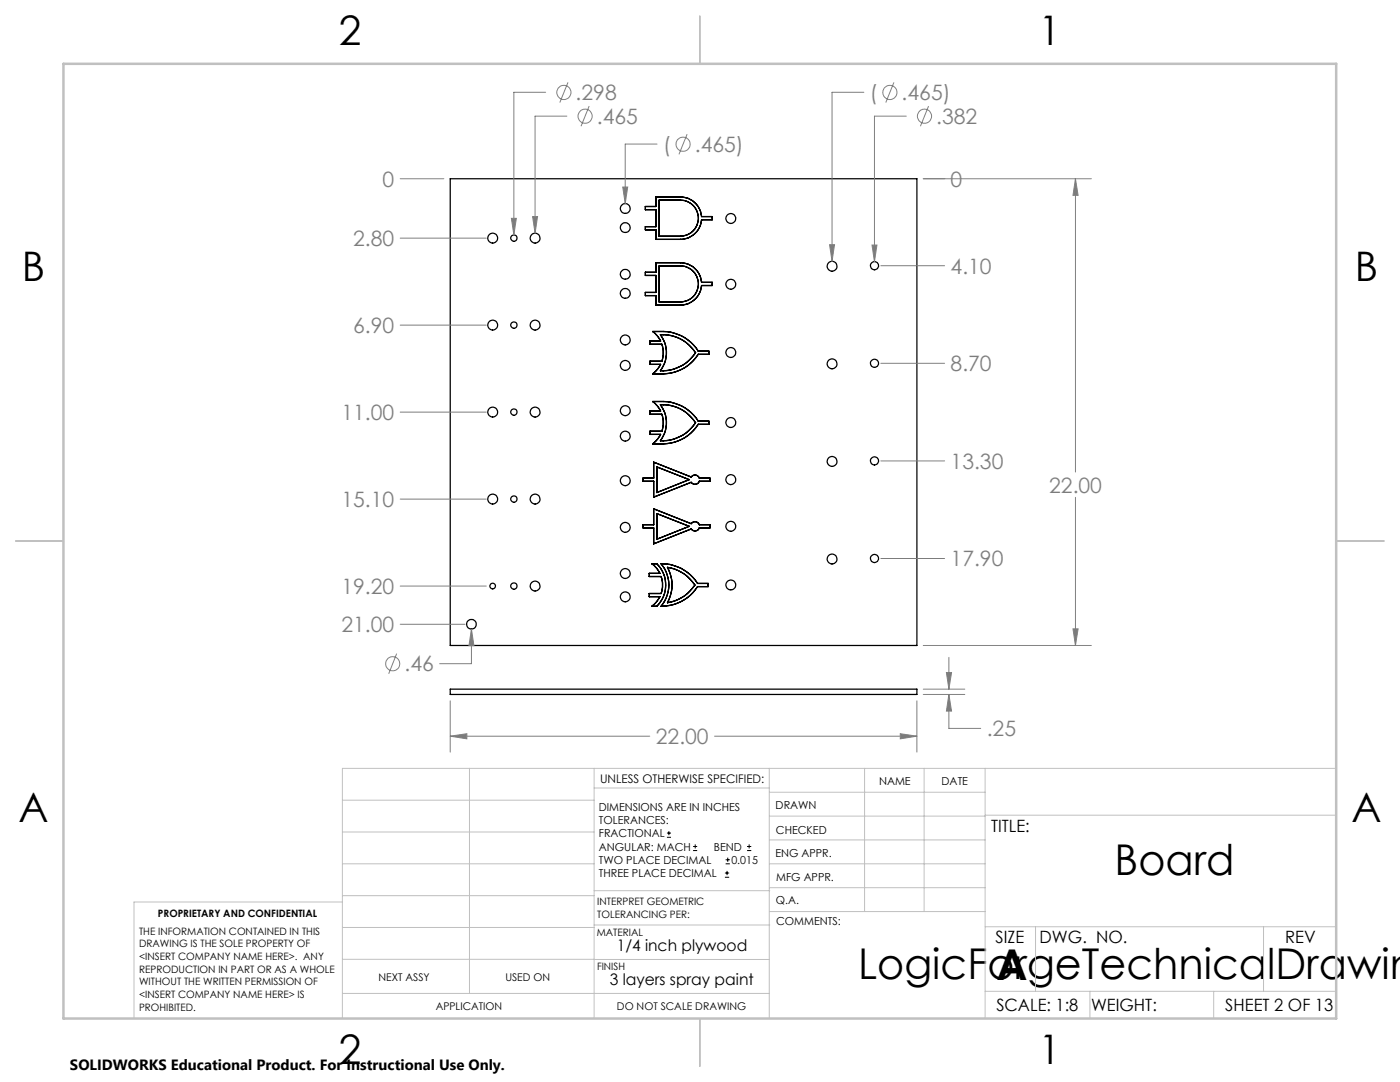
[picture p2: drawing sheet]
<svg xmlns="http://www.w3.org/2000/svg" width="279mm" height="216mm" viewBox="0 0 279 216" stroke-linecap="round" stroke-linejoin="round" font-family="sans-serif">
<g fill="none" stroke="#000" stroke-width=".25">
<path d="M89.9 35.7h93.1v93.1h-93.1zM131.6 39.9h4.2a3.6 3.6 0 0 1 3.6 3.6 3.6 3.6 0 0 1-3.6 3.6h-4.2zM128.8 54.3h2.1v-1.9h4.9a4.3 4.3 0 0 1 4.2 3.9h2.1v.7h-2.1a4.3 4.3 0 0 1-4.2 3.9h-4.9v-1.9h-2.1v-.7h2.1v-3.3h-2.1zM128.8 41.2h2.1v-1.9h4.9a4.3 4.3 0 0 1 4.2 3.9h2.1v.7h-2.1a4.3 4.3 0 0 1-4.2 3.9h-4.9v-1.9h-2.1v-.7h2.1v-3.4h-2.1zM131.6 53.1h4.2a3.6 3.6 0 0 1 3.6 3.6 3.6 3.6 0 0 1-3.6 3.6h-4.2zM130.2 66.1a9.3 9.3 0 0 1 8.7 3.3l.4 .7h2.2v.6h-2.2a8.3 8.3 0 0 1-6.9 3.9h-2.2l1-.9 .6-1h-2.1v-.6h2.4a5.2 5.2 0 0 0 0-3.4h-2.4v-.6h2.1a4.8 4.8 0 0 0-1.6-2zM131.8 66.8a7.8 7.8 0 0 1 7 3.6 8 8 0 0 1-7 3.6 6 6 0 0 0 0-7.2zM130.2 80.1a9.3 9.3 0 0 1 8.7 3.3l.4 .6h2.2v.7h-2.2a8.3 8.3 0 0 1-6.9 3.9h-2.2l1-.9 .6-1h-2.1v-.7h2.4a5.2 5.2 0 0 0 0-3.3h-2.4v-.7h2.1a4.8 4.8 0 0 0-1.6-1.9zM130.5 92.2l7.4 3a.92 .92 0 0 1 1.7 .2h2.1v.6h-2.1a.92 .92 0 0 1-1.7 .2l-7.4 3v-3.2h-2.2v-.6h2.2zM131.1 93.2l6.4 2.5-6.4 2.6zM131.8 80.8a7.8 7.8 0 0 1 7 3.5 8 8 0 0 1-7 3.6 6 6 0 0 0 0-7.1zM130.1 112.5h1a6 6 0 0 1 0 8.5h-1l.9-.9 .7-1h-2.1v-.7h2.3a5.2 5.2 0 0 0 0-3.4h-2.3v-.6h2.1a4.8 4.8 0 0 0-1.6-1.9z"/>
<path d="M130.5 101.5l7.4 3a.92 .92 0 0 1 1.7 .2h2.1v.6h-2.1a.92 .92 0 0 1-1.7 .3l-7.4 2.9v-3.2h-2.2v-.6h2.2zM131.1 102.5l6.4 2.5-6.4 2.6zM131.9 112.5a8.3 8.3 0 0 1 7.3 3.9h2.1v.7h-2.1a8.5 8.5 0 0 1-7.3 3.9 6.5 6.5 0 0 0 0-8.5zM133.2 113.2a8 8 0 0 1 5.5 3.5 7.8 7.8 0 0 1-5.5 3.6 7.2 7.2 0 0 0 0-7.1zM89.9 137.5h93.1v1.1h-93.1z"/>
<circle cx="98.3" cy="47.5" r=".98"/>
<circle cx="102.6" cy="47.5" r=".63"/>
<circle cx="106.8" cy="47.5" r=".98"/>
<circle cx="124.8" cy="54.7" r=".97"/>
<circle cx="124.8" cy="41.6" r=".97"/>
<circle cx="124.8" cy="58.5" r=".97"/>
<circle cx="124.8" cy="45.4" r=".97"/>
<circle cx="145.8" cy="56.7" r=".98"/>
<circle cx="145.8" cy="43.6" r=".98"/>
<circle cx="166.1" cy="53.1" r=".98"/>
<circle cx="174.5" cy="53" r=".82"/>
<circle cx="98.3" cy="64.9" r=".98"/>
<circle cx="102.6" cy="64.9" r=".63"/>
<circle cx="106.8" cy="64.9" r=".98"/>
<circle cx="124.8" cy="72.9" r=".98"/>
<circle cx="124.8" cy="67.8" r=".98"/>
<circle cx="145.8" cy="70.4" r=".98"/>
<circle cx="166.1" cy="72.6" r=".98"/>
<circle cx="174.5" cy="72.5" r=".82"/>
<circle cx="98.3" cy="99.6" r=".98"/>
<circle cx="98.3" cy="82.2" r=".98"/>
<circle cx="102.6" cy="99.6" r=".63"/>
<circle cx="102.6" cy="82.2" r=".63"/>
<circle cx="106.8" cy="99.6" r=".98"/>
<circle cx="106.8" cy="82.2" r=".98"/>
<circle cx="124.8" cy="95.9" r=".98"/>
<circle cx="124.8" cy="87" r=".98"/>
<circle cx="124.8" cy="82" r=".98"/>
<circle cx="145.8" cy="95.7" r=".98"/>
<circle cx="145.8" cy="84.3" r=".98"/>
<circle cx="166.1" cy="92.1" r=".98"/>
<circle cx="174.5" cy="92" r=".82"/>
<circle cx="98.3" cy="116.9" r=".57"/>
<circle cx="102.6" cy="116.9" r=".63"/>
<circle cx="106.8" cy="117" r=".98"/>
<circle cx="124.8" cy="119.1" r=".98"/>
<circle cx="124.8" cy="114.4" r=".98"/>
<circle cx="124.8" cy="105.2" r=".98"/>
<circle cx="145.8" cy="105" r=".98"/>
<circle cx="145.8" cy="116.7" r=".97"/>
<circle cx="166.1" cy="111.6" r=".98"/>
<circle cx="174.5" cy="111.4" r=".82"/>
<circle cx="94.1" cy="124.6" r=".97"/>
</g>
<g fill="none" stroke="#808080" stroke-width=".2">
<path d="M108.9 18.4h-6.3v28.5M113.3 16.4l-1.6 4.1M172.4 18.4h-6.3v33.7M178.4 16.4l-1.6 4.1M79.9 35.7h8.7M113.1 23.2h-6.3v23.3M117.6 21.2l-1.6 4M124.3 37.3h1l-.5 3.3zM131.1 28.8h-6.3v11.8M137.1 26.8l-1.6 4M180.9 23.2h-6.4v29M184.3 35.7h33.5"/>
<path d="M185.3 21.2l-1.6 4M214.6 35.7v58.5M214.6 35.7l.6 3.3h-1.1zM79.9 47.5h17.1M102.1 43.6h.9l-.4 3.3zM106.3 43.2h1l-.5 3.3zM165.6 48.8h.9l-.4 3.3zM174 48.9h1l-.5 3.3zM175.8 53h12.7M79.9 64.9h17.1M175.8 72.5h12.7M79.9 82.2h17.1"/>
<path d="M79.9 99.6h17.1M175.8 92h12.7M214.6 99.2v29.6M79.9 116.9h17.1M175.8 111.4h12.7M79.2 130.4l-1.6 4M79.9 124.6h12.9M89.9 139.8v10.3M94.1 125.5v6.9h-6.4M94.1 125.5l.5 3.3h-1zM183 139.8v10.3M184.3 128.8h33.5"/>
<path d="M184.3 138.6h8.2M184.3 137.5h8.2M188.9 134.2h1l-.5 3.3zM189.4 138.6l.5 3.3h-1zM189.4 138.6v6.7h6.3M189.4 131.2v6.3M214.1 125.5h1.1l-.6 3.3zM89.9 146.9l3.3-.5v1zM89.9 146.9h39.8M142.6 146.9h40.4M179.7 146.4l3.3 .5-3.3 .5z"/>
<circle cx="112.5" cy="18.4" r="1.42"/>
<circle cx="177.6" cy="18.4" r="1.41"/>
<circle cx="116.8" cy="23.2" r="1.41"/>
<circle cx="136.3" cy="28.8" r="1.41"/>
<circle cx="184.5" cy="23.2" r="1.41"/>
<circle cx="78.4" cy="132.4" r="1.41"/>
</g>
<g fill="none" stroke="#000" stroke-width=".2">
<path d="M133.1 167.1h.8M133.1 166.2h.8M133.5 165.8v.9M138.3 169.7h.8M138.3 168.9h.8M138.7 168.5v.8M144.7 175h.8M144.7 174.2h.8M144.8 172.4h.9M144.8 171.6h.9M145.1 173.8v.8M145.2 171.1v.9"/>
<path d="M149.1 169.7h.8M149.1 168.9h.8M149.5 168.5v.8"/>
</g>
<g fill="none" stroke="#c0c0c0" stroke-width=".2">
<path d="M68.3 159.7h50.3M93.7 153.3v44.9M118.6 153.3v49.9M118.6 157.2h34.9M153.5 153.3v49.9M153.5 158.1h43.1M172.5 153.3v28.6M184.4 153.3v28.6M196.6 153.3v49.9M266.7 153.3h-198.4v49.9M68.3 178.7h50.3M68.3 172.4h50.3"/>
<path d="M68.3 166h50.3M68.3 180h-41.6v23.2M118.6 177.7h35M153.5 167.6h43.1M153.5 162.8h43.1M153.5 172.4h43.1M153.5 177.1h43.1M196.6 162.7h70.1M68.3 198.2h85.2M68.3 191.4l85.2 .1M68.3 185.1h50.3M118.6 184.6h35"/>
<path d="M153.6 181.9h43M196.6 197.8h70.1M196.6 184.9h70.1M206.7 184.9v12.9M217.5 197.8v5.4M242.2 197.8v5.4M252.2 184.9v12.9"/>
</g>
<path d="M139.7 3.2v9.5M3.1 107.9h9.6M266.7 107.9h9.5M139.7 203.2v9.6" fill="none" stroke="#c0c0c0" stroke-width=".25"/>
<path d="M12.7 12.7h254v190.5h-254z" fill="none" stroke="#c0c0c0" stroke-width=".5"/>
<g fill="#808080">
<path d="M214.1 125.5h1.1l-.6 3.3zM214.6 35.7l.6 3.3h-1.1zM102.1 43.6l.5 3.3 .4-3.3zM106.3 43.2l.5 3.3 .5-3.3zM174 48.9l.5 3.3 .5-3.3zM94.1 125.5l-.5 3.3h1zM165.6 48.8l.5 3.3 .4-3.3zM124.3 37.3l.5 3.3 .5-3.3z"/>
<path d="M89.9 146.9l3.3-.5v1zM179.7 146.4l3.3 .5-3.3 .5zM189.4 138.6l.5 3.3h-1zM188.9 134.2h1l-.5 3.3z"/>
</g>
<g font-size="8.5">
<text x="222.4" y="174.5">Board</text>
<text x="171.3" y="195.4">LogicForgeTechnicalDrawin</text>
<text x="198.9" y="195.5">A</text>
</g>
<g font-size="8.1">
<text x="67.6" y="8.9">2</text>
<text x="207.3" y="8.9">1</text>
<text x="4.4" y="56.2">B</text>
<text x="270.4" y="56.2">B</text>
<text x="3.7" y="164.1">A</text>
<text x="269.7" y="164.1">A</text>
<text x="67.6" y="212.4">2</text>
<text x="207.3" y="212.4">1</text>
</g>
<g font-size="4.2" fill="#808080">
<text x="114.9" y="20">.298</text>
<text x="173.6" y="20">(</text>
<text x="179.9" y="20">.465)</text>
<text x="119.1" y="24.7">.465</text>
<text x="186.9" y="24.7">.382</text>
<text x="132.3" y="30.3">(</text>
<text x="138.7" y="30.3">.465)</text>
<text x="76.4" y="37.2">0</text>
<text x="189.7" y="37.2">0</text>
<text x="70.5" y="49.1">2.80</text>
<text x="189.7" y="54.6">4.10</text>
<text x="70.5" y="66.5">6.90</text>
<text x="189.7" y="74.1">8.70</text>
<text x="68.1" y="83.8">11.00</text>
<text x="189.7" y="93.5">13.30</text>
<text x="68.1" y="101.2">15.10</text>
<text x="209.4" y="98.3">22.00</text>
<text x="189.7" y="113">17.90</text>
<text x="68.1" y="118.5">19.20</text>
<text x="68.1" y="126.1">21.00</text>
<text x="80.7" y="134">.46</text>
<text x="130.9" y="148.5">22.00</text>
<text x="196.9" y="146.9">.25</text>
</g>
<g font-size="3.4">
<text x="197.8" y="166">TITLE:</text>
<text x="198.7" y="188.1">SIZE</text>
<text x="207.5" y="188.1">DWG. NO.</text>
<text x="256.5" y="188.2">REV</text>
<text x="198.8" y="201.7">SCALE: 1:8</text>
<text x="217.7" y="201.8">WEIGHT:</text>
<text x="244.5" y="201.7">SHEET 2 OF 13</text>
</g>
<g font-size="3.2">
<text x="123.1" y="189.8">1/4 inch plywood</text>
<text x="121.7" y="196.6">3 layers spray paint</text>
</g>
<text font-size="3" x="14" y="213.5">SOLIDWORKS Educational Product. For Instructional Use Only.</text>
<text font-size="2.4" x="119.8" y="156.2">UNLESS OTHERWISE SPECIFIED:</text>
<g font-size="2.2">
<text x="119.5" y="161.8">DIMENSIONS ARE IN INCHES</text>
<text x="154.8" y="161.4">DRAWN</text>
<text x="175.4" y="156.6">NAME</text>
<text x="187.9" y="156.7">DATE</text>
<text x="119.5" y="164.4">TOLERANCES:</text>
<text x="119.5" y="167.1">FRACTIONAL</text>
<text x="154.9" y="166.3">CHECKED</text>
<text x="119.5" y="169.7">ANGULAR: MACH</text>
<text x="119.5" y="172.4">TWO PLACE DECIMAL</text>
<text x="142.5" y="169.7">BEND</text>
<text x="146" y="172.4">0.015</text>
<text x="154.8" y="171">ENG APPR.</text>
<text x="119.5" y="175">THREE PLACE DECIMAL</text>
<text x="154.9" y="175.7">MFG APPR.</text>
<text x="154.9" y="180.4">Q.A.</text>
<text x="154.9" y="184.6">COMMENTS:</text>
</g>
<g font-size="2.1">
<text x="75.5" y="195.7">NEXT ASSY</text>
<text x="100.9" y="195.7">USED ON</text>
<text x="86.9" y="201.5">APPLICATION</text>
<text x="123.1" y="201.6">DO NOT SCALE DRAWING</text>
</g>
<g font-size="2">
<text x="31.5" y="182.9">PROPRIETARY AND CONFIDENTIAL</text>
<text x="119.2" y="180.6">INTERPRET GEOMETRIC</text>
<text x="119.2" y="183.1">TOLERANCING PER:</text>
<text x="27.8" y="186.5">THE INFORMATION CONTAINED IN THIS</text>
<text x="27.8" y="189">DRAWING IS THE SOLE PROPERTY OF</text>
<text x="27.8" y="191.6">&lt;INSERT COMPANY NAME HERE&gt;. ANY</text>
<text x="119.1" y="186.7">MATERIAL</text>
<text x="27.8" y="194.1">REPRODUCTION IN PART OR AS A WHOLE</text>
<text x="27.8" y="196.6">WITHOUT THE WRITTEN PERMISSION OF</text>
<text x="119.1" y="193.5">FINISH</text>
<text x="27.8" y="199.1">&lt;INSERT COMPANY NAME HERE&gt; IS</text>
<text x="27.8" y="201.7">PROHIBITED.</text>
</g>
</svg>
